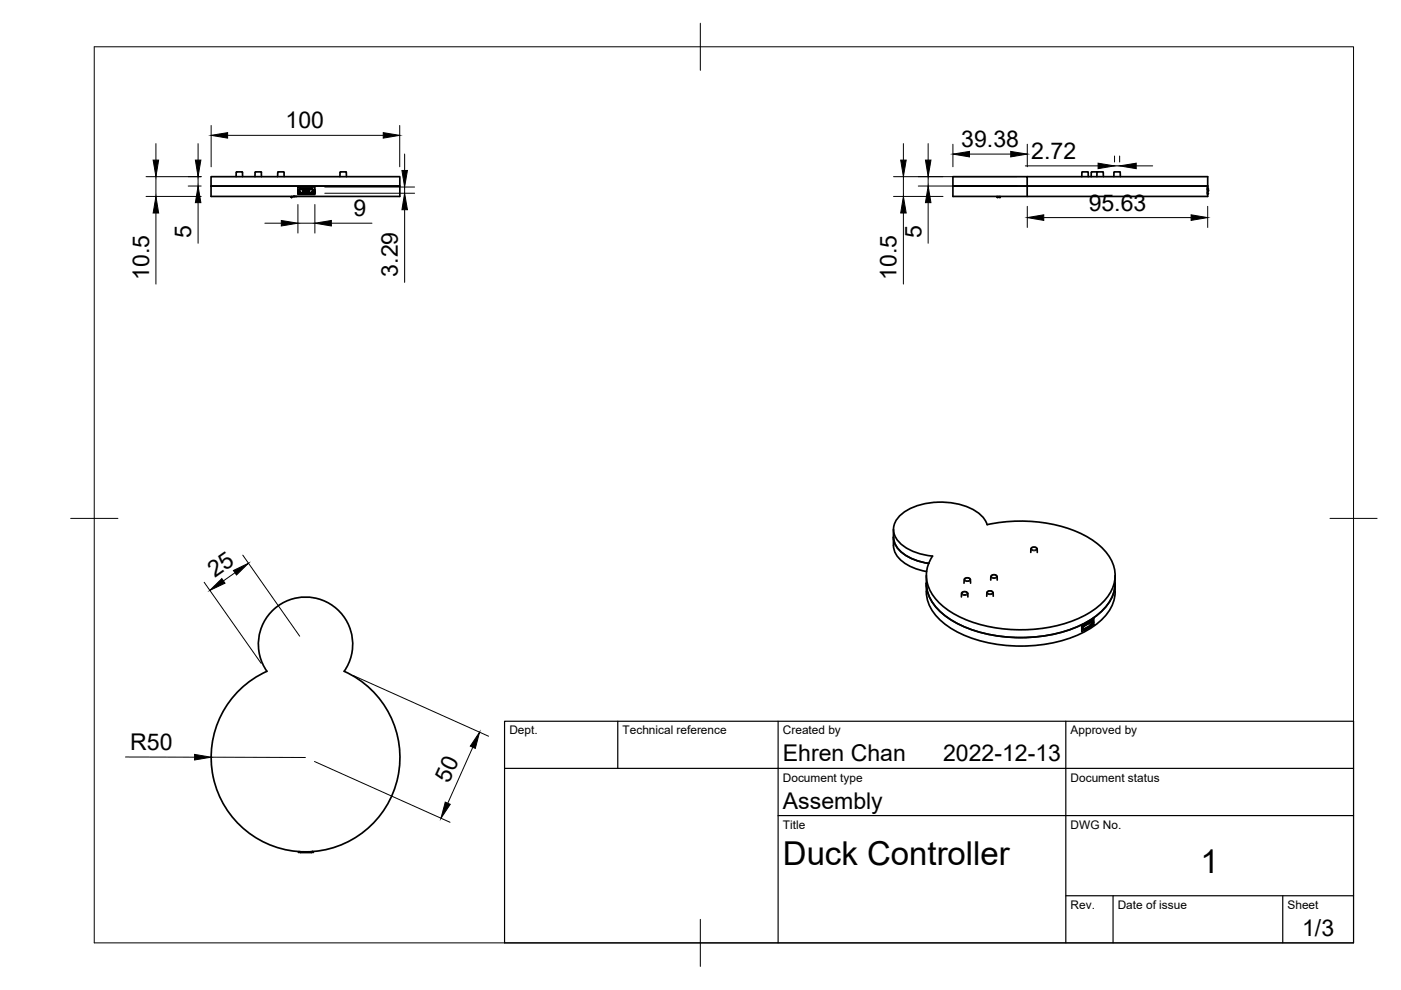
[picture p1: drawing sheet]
<svg xmlns="http://www.w3.org/2000/svg" width="297mm" height="210mm" viewBox="0 0 297 210" stroke-linecap="round" stroke-linejoin="round" font-family="sans-serif">
<!-- layer: Visible -->
<g fill="none" stroke="#000" stroke-width=".36">
<path d="M44.7 39.4h40.1v2.2h-40.1zM44.7 37.5h40.1v1.9h-40.1zM50.1 37.5l.1-1.1 1.2 .1v1M54.1 36.6v.9M55.3 36.4l-1.2 .2M55.3 36.4l.1 .2M55.4 36.6v.9M59 36.4l1.2 .1v1M59 36.4l-.1 1.1M63.2 39.7h3.6v1.5h-3.6zM63.6 40h.1M63.7 40h2.4"/>
<path d="M63.7 40h-.1M66.1 39.9h-2.5M66.1 39.9l.1 .1M66.1 40h.1M72.1 36.6v.9M72.1 36.6l.1-.2 1.2 .1v1M217.8 37.5h38.3v4.1h-54.1v-4.1h15.8v1.9h38.3h-54.1h15.8v2.2M230.6 36.4l-1.2 .1v1M230.6 36.4l.1 1.1M231.4 36.6v.9M232.6 37.5l.1-1.1 1.2 .1v1M232.6 36.5l-1.2 .1"/>
<path d="M236.2 37.5l.1-1.1 1.2 .1v1M256 40h.2l-.2 .1M61.8 41.6l-.1 .2 .1 .1 .3-.2 .6-.1M63.2 40.3h.1M63.2 40.4h.1M63.2 40.7h.3zM63.3 40.4v.1M63.3 40.9l.5 .1M63.3 40.3v.1M63.3 40.5h.1M63.3 40.2v.1M63.4 40.3v.2"/>
<path d="M63.4 40.2l.1 .3M63.4 40.5h.1M63.4 40.2l-.2 .1M63.4 40.5l.4 .5M63.4 40.2v.1M63.4 40.6l-.2 .1M63.5 40.7v.2M63.5 40.5v.1M63.5 40.6l.3 .2M63.6 40v.1M63.6 40.1l-.1 .1M63.6 40l-.2 .2"/>
<path d="M63.6 40.9l-.3 .1M63.8 40.8h.1M63.8 40.9h2.1M63.8 41l.1 .1h1.9l.1-.1M63.8 40.9v.1M63.8 40.9l.1 .1M63.9 41h1.9M64.2 40.2v.3h.1h-.1M64.3 40.4v.1M64.4 40.5h.2M64.4 40.4l-.1 .1M64.5 40.4h.2l-.1 .1"/>
<path d="M64.5 40.4l.1 .1M64.6 40.5h.1M64.7 40.5h.1M64.7 40.4l.1 .1M64.7 40.4v.1M64.8 40.4h.1M64.8 40.5h.1M64.8 40.4v.1M64.9 40.4l-.1 .1M64.9 40.5h.1M65 40.4l.1 .1M65 40.4l-.1 .1"/>
<path d="M65 40.4h.1M65.1 40.5h.1M65.1 40.4h.1M65.1 40.4l.1 .1M65.2 40.4v.1M65.2 40.4h.1M65.3 40.4v.1M65.5 40.4l-.2 .1M65.5 40.4l-.1 .1M65.5 40.3l.1 .2M65.6 40.2l-1.4 .1M65.9 41h.9"/>
<path d="M65.9 40.9l-.1 .1M65.9 40.9v.1M66 40.8h-.1M66.1 40.9l.4 .1M66.2 40l-2.6 .1M66.2 40.1l.1 .1M66.2 40l.2 .2M66.2 40.6l-.2 .2M66.3 40.5h.1M66.3 40.7h.3M66.3 40.7h.1M66.3 40.7v.2"/>
<path d="M66.3 40.5l-.1 .1M66.3 40.2l.2 .1M66.3 40.2v.3M66.3 40.2l.1 .1M66.4 40.5l-.5 .5M66.4 40.3v.1M66.4 40.4l-.1 .1M66.5 40.3h.1M66.5 40.3h.2M66.5 40.3h.2v.1h-.2M66.5 40.7h.1M66.5 40.3v.1"/>
<path d="M66.5 40.4l-.2 .1M66.6 40.7h.1M66.7 40.7h.1M66.7 40.9h-.2M66.7 40.9l-.2 .1M66.7 40.8h.1M66.7 40.8v.1M66.7 40.8l.1 .1M66.7 40.6h.1M66.7 40.4v.4M211.4 41.6v.2M211.4 41.8h.2z"/>
<path d="M211.6 41.6v.2M211.9 41.6v.2M211.9 41.8h.2zM212.1 41.6v.2M256 40.2l.2 .1M256 40.9l.2 .1h-.2M256 40.9h.1M256 40.1h.1M256.1 40.2l.1 .1M256.1 40.3v.1M256.2 40.4l-.1 .1M256.2 40.3v.2h-.2"/>
<path d="M189.4 112.2v3.5M189.4 115.7a5.3 5.3 0 0 0 3.7 4.4l3.4 1.1M189.4 113.9a5 5 0 0 0 3 4.1 13.1 13.1 0 0 0 4.5 1.5M197.7 117.9a7.3 7.3 0 0 0 1.2 9.7 22.1 22.1 0 0 0 13 5.6 30.8 30.8 0 0 0 18.7-3 11 11 0 0 0 5.7-7 8.5 8.5 0 0 0-4.1-8.3 28.8 28.8 0 0 0-19.6-4.2l-3.3 .5a7.1 7.1 0 0 0-5.3-4.1 15.5 15.5 0 0 0-12.1 1.3 4.3 4.3 0 0 0-2.2 5 8.5 8.5 0 0 0 6.7 4.3l1.3 .2M218.5 117.1l.1-.8 .5-.3 .7 .2 .1 .9M58.1 129.1a10 10 0 0 1 13.3 0 10 10 0 0 1 1.6 13.2 20 20 0 0 1 7.5 30.6 20 20 0 0 1-31.5 0 20 20 0 0 1 7.6-30.6 10 10 0 0 1 1.5-13.2zM196.4 123.7a9 9 0 0 0 4.6 7.3 29.1 29.1 0 0 0 19.5 4 22.9 22.9 0 0 0 13.5-5.8 8.2 8.2 0 0 0 2.4-5.5M196.4 122v3.5a9 9 0 0 0 4.6 7.3 29.1 29.1 0 0 0 19.5 3.9 22.9 22.9 0 0 0 13.5-5.7 8.2 8.2 0 0 0 2.4-5.5M203.8 126.6l.1-.9 .5-.3 .7 .3 .1 .9M204.4 123.6v-.8l.5-.3 .8 .2 .1 .9M209.2 126.4v-.8l.5-.3 .8 .2 .1 .9M210.1 123v-.9l.5-.3 .7 .3 .1 .9"/>
<path d="M229.4 133.2l.1 .1M229.4 132.6v1.3M229.5 132.9l.1 .4M229.5 133.2l-.1 .1M229.5 132.9v.3M229.5 133.2h.1M229.5 133.2l.1 .1M229.5 132.5l.1 .1M229.6 133.2l-.1 .1M229.6 132.5h.1M229.6 132.9h-.1M229.6 132.9l.1 .3 .1 .1"/>
<path d="M229.6 132.8v.1M229.6 132.8h.1M229.7 132.7l-.2 .2M229.7 133.3h-.1l.1 .1M229.7 133.2v.1M229.7 132.7l-.1 .1M229.8 132.4h.1M229.8 133.3v.1M229.8 133.4l.1 .1M229.8 133.4h-.1M229.8 133.3h.1M229.9 132.6l-.2 .1"/>
<path d="M230.8 132.2h.1M230.9 132.2h.1M230.9 131.8h.1M231.2 131.6h.1M231.3 132.5h.1M231.3 132.4l.1 .2M231.3 131.5l.3 .1M231.3 131.5h.1M231.4 132.8l-1.4 .7-.2-.2M231.4 132.7h.1M231.4 132.7l-1.5 .7M231.4 132.6v.2"/>
<path d="M231.5 131.7l-1.9 1M231.5 131.7l-1.7 1M231.6 131.6l-.1 .1M231.6 132.1l-.2 .3M231.6 131.7h-.1M231.6 131.8h.1M231.6 131.8l.2 .2M231.6 131.8l-1.8 1M231.6 132.1h.1M231.6 131.6v.2M231.6 132.1l-.3 .3M231.6 131.7h.1"/>
<path d="M231.6 132v.1M231.6 131.7l.2 .1M231.6 131.7v.1M231.8 132l-.1 .1M231.8 131.9v.1M231.9 131.1v1.3l-.3-.1M231.9 131.1l-2.5 1.5M231.9 132.4l-2.5 1.5M236.4 122v3.5M63.4 180.5v.3l.1-.2M63.6 180.6v.1M63.6 180.6l2.5 .1"/>
<path d="M63.6 180.7l2.5 .1M66.2 180.7l-.1 .1M66.2 180.6l-.1 .1M66.2 180.5v.2M66.3 180.5l.1 .3v-.3M66.3 180.5h.1"/>
</g>
<g fill="#000">
<circle cx="62.3" cy="41.6" r=".18"/>
<circle cx="62.7" cy="41.6" r=".18"/>
<circle cx="63.5" cy="40.5" r=".18"/>
<circle cx="63.8" cy="41" r=".18"/>
<circle cx="64.3" cy="40.4" r=".18"/>
<circle cx="64.3" cy="40.5" r=".18"/>
<circle cx="64.4" cy="40.4" r=".18"/>
<circle cx="64.4" cy="40.5" r=".18"/>
<circle cx="64.6" cy="40.5" r=".18"/>
<circle cx="64.6" cy="40.4" r=".18"/>
<circle cx="65.2" cy="40.5" r=".18"/>
<circle cx="65.3" cy="40.5" r=".18"/>
<circle cx="65.3" cy="40.4" r=".18"/>
<circle cx="65.4" cy="40.5" r=".18"/>
<circle cx="65.4" cy="40.4" r=".18"/>
<circle cx="66.3" cy="40.5" r=".18"/>
<circle cx="66.3" cy="40.7" r=".18"/>
<circle cx="66.5" cy="40.7" r=".18"/>
<circle cx="66.5" cy="40.3" r=".18"/>
<circle cx="229.8" cy="133.3" r=".18"/>
<circle cx="229.8" cy="133.4" r=".18"/>
<circle cx="230.9" cy="131.8" r=".18"/>
<circle cx="231.3" cy="132.5" r=".18"/>
<circle cx="231.5" cy="132.1" r=".18"/>
</g>
<!-- layer: Visible Narrow -->
<g fill="none" stroke="#000" stroke-width=".21">
<path d="M218.6 116.4a.75 .75 0 0 0 1.3 0M218.7 116.2a.59 .59 0 0 1 1.1 .2 .59 .59 0 0 1-1.1-.2zM203.9 125.9a.75 .75 0 0 0 1.3 0M204 125.7a.59 .59 0 0 1 1 .1 .59 .59 0 0 1-1-.1zM204.4 122.9a.75 .75 0 0 0 1.4 0M204.6 122.8a.59 .59 0 0 1 1 .1 .59 .59 0 0 1-1-.1zM209.2 125.7a.75 .75 0 0 0 1.4 0M209.4 125.5a.59 .59 0 0 1 1 .2 .59 .59 0 0 1-1-.2zM210.1 122.3a.75 .75 0 0 0 1.3 0M210.2 122.1a.59 .59 0 0 1 1.1 .2 .59 .59 0 0 1-1.1-.2zM229.4 132.9h.1M229.4 133.1l.1 .1"/>
<path d="M229.4 132.6l.2 .1M229.5 133.3l-.1-.1 .1 .1M229.6 133.2h.1M229.6 133.3l.1 .1M229.6 133h-.1M229.7 133.2l-.1 .1M229.7 132.7v.1M229.8 132.4l-.2 .1M229.8 132.4l-.2 .2M229.8 132.7l.1 .1M229.9 133.4v.1M230.1 133.5h-.1"/>
<path d="M230.9 132.2l.4 .3-1.5 .8-.1-.1M230.9 132.2l.4 .2M231.2 131.6l-.3 .2M231.3 131.5l.2 .2M231.3 132l.2 .1M231.3 132.5l-1.5 .8M231.4 132.7v.1M231.5 131.8v.3l-.2-.2M231.5 131.7l.1 .1M231.6 131.8v.3M231.7 131.8h.1M231.8 131.9h.1"/>
<path d="M231.8 132h.1"/>
</g>
<!-- layer: BORDER -->
<path d="M20 9.9h267v190h-267zM148.5 4.9v10M15 109.9h10M282 109.9h10M148.5 194.9v10" fill="none" stroke="#000" stroke-width=".21"/>
<!-- layer: TITLEBLOCK -->
<path d="M107 152.9h180v47h-180zM131 152.9v10M165 152.9v47M226 152.9v47M107 162.9h180M165 172.9h122M226 189.9h61M236 189.9v10M272 189.9v10" fill="none" stroke="#000" stroke-width=".25"/>
<!-- layer: FD_Dimensions -->
<g fill="none" stroke="#000" stroke-width=".21">
<path d="M31 37.5h11.7M33.1 30.5v3.4M33.1 37.5v4.1M39.9 39.4h2.8M42 30.5v3.4M42 37.5v1.9M44.8 26.6v8.8M48.3 28.7h33M68.9 39.7h19M84.8 26.6v8.8M85.8 32.7v3.4M85.8 39.7v1.3"/>
<path d="M189.4 37.5h26.3M191.5 30.5v3.4M191.5 37.5v4.1M194.7 39.4h21M196.8 30.5v3.4M196.8 37.5v1.9M202 30.6v4.8M205.5 32.7h8.8M217.4 35.2h15.4M217.8 30.6v4.8M236.3 33.1v1.2M236.3 35.2h1.1"/>
<path d="M237.4 33.1v1.2M240.9 35.2h3.5M31 41.6h11.7M33.1 45.2v15M42 43v8.6M56.2 47.3h3.4M63.2 43.4v6M63.2 47.3h3.6M66.8 43.4v6M68.9 41h19M70.3 47.3h8.6M85.8 44.5v15.4"/>
<path d="M189.4 41.6h10.5M191.5 45.2v15M196.8 43v8.6M217.8 43.7v4.5M221.3 46.1h31.2M256.1 43.7v4.5M51.5 117.7l12 17.2M43.3 123.5l12.1 17.1M49.8 121.4l-2.4 1.8M74.8 143.2l28.8 12.9M100.2 158.4l-5.3 11.9M26.6 160.5h14.7"/>
<path d="M44.8 160.5l19.9 .1M66.7 161.5l28.7 12.8"/>
</g>
<g fill="#000" stroke="#000" stroke-width=".21">
<path d="M32.5 33.9h1.1l-.5 3.6zM41.4 33.9h1.2l-.6 3.6zM44.8 28.7l3.5-.6v1.2zM81.3 28.1l3.5 .6-3.5 .6zM85.2 36.1h1.2l-.6 3.6zM191 33.9h1.1l-.6 3.6zM196.2 33.9h1.2l-.6 3.6zM202 32.7l3.5-.6v1.2zM214.3 32.1l3.5 .6-3.5 .6zM232.8 34.6l3.5 .6-3.5 .6zM237.4 35.2l3.5-.6v1.2zM33.1 41.6l.5 3.6h-1.1z"/>
<path d="M42 39.4l.6 3.6h-1.2zM59.6 46.8l3.6 .5-3.6 .6zM66.8 47.3l3.5-.5v1.1zM85.8 41l.6 3.5h-1.2zM191.5 41.6l.6 3.6h-1.1zM196.8 39.4l.6 3.6h-1.2zM217.8 46.1l3.5-.6v1.2zM252.5 45.5l3.6 .6-3.6 .6zM44.5 125.2l2.5-2.5 .7 .9zM49.5 121l3.2-1.6-2.6 2.5zM41.3 159.9l3.5 .6-3.5 .6zM101.7 155.2l-.9 3.5-1.1-.5z"/>
<path d="M94.4 170.1l1.1 .4-2 3z"/>
</g>
<g font-size="7">
<text x="166" y="183.4">Duck Controller</text>
<text x="254.5" y="185.2">1</text>
</g>
<g font-size="4.9">
<text x="60.5" y="27.2">100</text>
<text x="203.8" y="31.2">39.38</text>
<text x="218.7" y="33.8">2.72</text>
<text x="75" y="45.9">9</text>
<text x="230.8" y="44.7">95.63</text>
<text x="40.5" y="50.4" transform="rotate(-90 40.5 50.4)">5</text>
<text x="195.3" y="50.4" transform="rotate(-90 195.3 50.4)">5</text>
<text x="31.6" y="59.4" transform="rotate(-90 31.6 59.4)">10.5</text>
<text x="84.3" y="58.7" transform="rotate(-90 84.3 58.7)">3.29</text>
<text x="190.1" y="59.4" transform="rotate(-90 190.1 59.4)">10.5</text>
<text x="45.6" y="122.7" transform="rotate(-35 45.6 122.7)">25</text>
<text x="27.6" y="159">R50</text>
<text x="166" y="161.4">Ehren Chan</text>
<text x="200" y="161.4">2022-12-13</text>
<text x="95.1" y="166.2" transform="rotate(-66 95.1 166.2)">50</text>
<text x="166" y="171.4">Assembly</text>
<text x="276.1" y="198.6">1/3</text>
</g>
<g font-size="2.5">
<text x="108" y="155.7">Dept.</text>
<text x="132" y="155.7">Technical reference</text>
<text x="166" y="155.7">Created by</text>
<text x="227" y="155.7">Approved by</text>
<text x="166" y="165.7">Document type</text>
<text x="227" y="165.7">Document status</text>
<text x="166" y="175.7">Title</text>
<text x="227" y="175.7">DWG No.</text>
<text x="227" y="192.7">Rev.</text>
<text x="237" y="192.7">Date of issue</text>
<text x="273" y="192.7">Sheet</text>
</g>
</svg>
